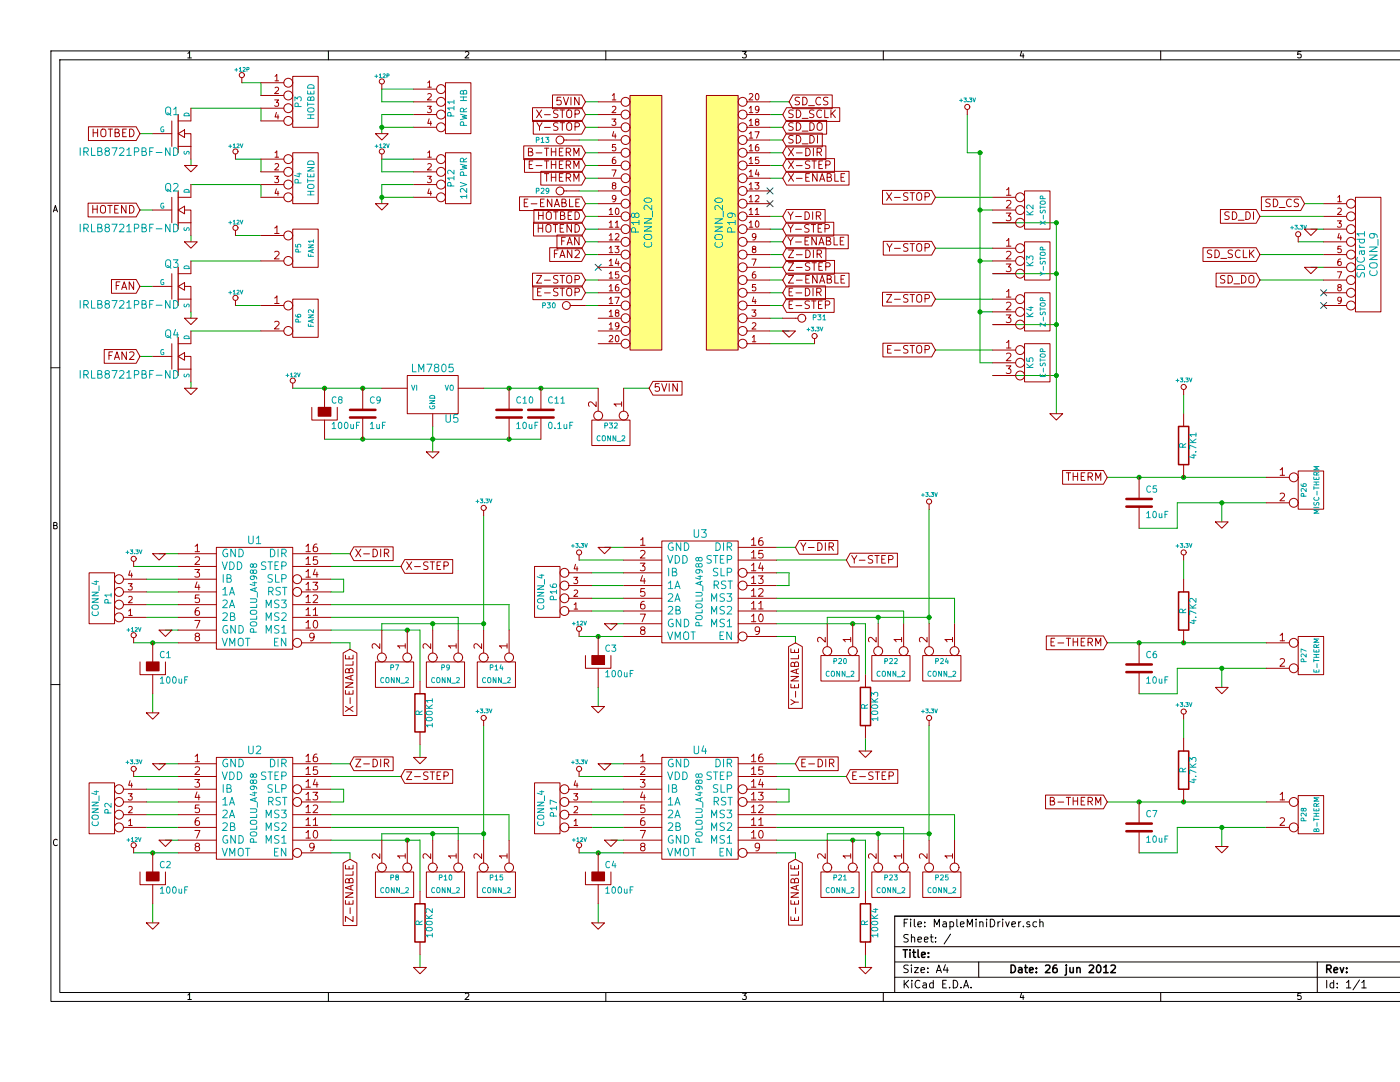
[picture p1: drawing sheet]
EESchema Schematic File Version 2  date 26/06/2012 5:40:20 PM
LIBS:power
LIBS:device
LIBS:transistors
LIBS:conn
LIBS:linear
LIBS:regul
LIBS:74xx
LIBS:cmos4000
LIBS:adc-dac
LIBS:memory
LIBS:xilinx
LIBS:special
LIBS:microcontrollers
LIBS:dsp
LIBS:microchip
LIBS:analog_switches
LIBS:motorola
LIBS:texas
LIBS:intel
LIBS:audio
LIBS:interface
LIBS:digital-audio
LIBS:philips
LIBS:display
LIBS:cypress
LIBS:siliconi
LIBS:opto
LIBS:atmel
LIBS:contrib
LIBS:valves
LIBS:pololu_a4988
LIBS:MapleMiniDriver-cache
EELAYER 25  0
EELAYER END
$Descr A4 11700 8267
encoding utf-8
Sheet 1 1
Title ""
Date "26 jun 2012"
Rev ""
Comp ""
Comment1 ""
Comment2 ""
Comment3 ""
Comment4 ""
$EndDescr
Wire Wire Line
	6200 800  6050 800 
Wire Wire Line
	10250 1600 10400 1600
Wire Wire Line
	4700 3050 3800 3050
Wire Wire Line
	4700 2400 4600 2400
Connection ~ 4000 3050
Connection ~ 2850 3450
Connection ~ 2550 3050
Wire Wire Line
	2300 3050 3000 3050
Wire Wire Line
	6150 1100 6050 1100
Wire Wire Line
	6150 900  6050 900 
Wire Wire Line
	9900 2200 10400 2200
Wire Wire Line
	9900 2000 10400 2000
Wire Wire Line
	10300 1800 10400 1800
Wire Wire Line
	4700 2200 4600 2200
Wire Wire Line
	4700 900  4600 900 
Wire Wire Line
	7600 900  7600 1200
Wire Wire Line
	1850 2400 2050 2400
Wire Wire Line
	2050 1850 1850 1850
Connection ~ 8950 3750
Wire Wire Line
	9950 3750 8700 3750
Wire Wire Line
	4600 1900 4700 1900
Wire Wire Line
	4600 1700 4700 1700
Wire Wire Line
	4600 1300 4700 1300
Wire Wire Line
	6150 1200 6050 1200
Wire Wire Line
	6150 1400 6050 1400
Wire Wire Line
	6150 1800 6050 1800
Wire Wire Line
	6150 2000 6050 2000
Wire Wire Line
	6150 2200 6050 2200
Wire Wire Line
	6150 2400 6050 2400
Wire Wire Line
	6400 2700 6050 2700
Wire Wire Line
	2600 6100 3150 6100
Wire Wire Line
	2600 4350 2750 4350
Wire Wire Line
	2750 6750 2750 6700
Wire Wire Line
	2750 6700 2600 6700
Wire Wire Line
	6100 6100 6650 6100
Wire Wire Line
	6100 5000 6250 5000
Wire Wire Line
	6250 5000 6250 5050
Wire Wire Line
	6250 4300 6100 4300
Wire Wire Line
	6800 7600 6800 7500
Wire Wire Line
	6100 6500 7100 6500
Wire Wire Line
	7100 6500 7100 6600
Wire Wire Line
	7300 6600 7300 5700
Wire Wire Line
	6100 6300 6200 6300
Wire Wire Line
	6200 6300 6200 6200
Wire Wire Line
	6200 6200 6100 6200
Wire Wire Line
	4900 6000 4750 6000
Wire Wire Line
	4700 7250 4700 7100
Wire Wire Line
	4650 6400 4900 6400
Wire Wire Line
	4900 6200 4650 6200
Connection ~ 8950 5050
Wire Wire Line
	8700 5050 9950 5050
Wire Wire Line
	9300 3250 9300 3100
Wire Wire Line
	9600 3950 9600 4100
Wire Wire Line
	8950 4150 9250 4150
Wire Wire Line
	9250 4150 9250 3950
Wire Wire Line
	9250 3950 9950 3950
Connection ~ 9600 3950
Connection ~ 9300 3750
Wire Wire Line
	9300 5800 9300 5650
Wire Wire Line
	9600 6500 9600 6650
Wire Wire Line
	8950 6700 9250 6700
Wire Wire Line
	9250 6700 9250 6500
Wire Wire Line
	9250 6500 9950 6500
Connection ~ 9600 6500
Connection ~ 9300 6300
Connection ~ 9300 5050
Connection ~ 9600 5250
Wire Wire Line
	9950 5250 9250 5250
Wire Wire Line
	9250 5250 9250 5450
Wire Wire Line
	9250 5450 8950 5450
Wire Wire Line
	1200 1050 1100 1050
Wire Wire Line
	1200 2250 1100 2250
Wire Wire Line
	1500 3050 1500 3000
Wire Wire Line
	1500 1900 1500 1850
Wire Wire Line
	1500 1450 2050 1450
Wire Wire Line
	1500 850  2050 850 
Wire Wire Line
	2050 1350 2050 1250
Wire Wire Line
	2050 750  2050 650 
Connection ~ 8300 2550
Wire Wire Line
	8300 2550 7800 2550
Connection ~ 8300 2150
Wire Wire Line
	8300 2150 7800 2150
Connection ~ 8300 1750
Wire Wire Line
	7800 1750 8300 1750
Connection ~ 7700 1200
Connection ~ 7700 2450
Wire Wire Line
	7700 2450 7800 2450
Wire Wire Line
	7700 1650 7800 1650
Wire Wire Line
	7350 1950 7800 1950
Wire Wire Line
	7800 2750 7350 2750
Connection ~ 3000 1000
Wire Wire Line
	3000 1050 3000 900 
Connection ~ 3000 1550
Wire Wire Line
	3250 1550 3000 1550
Wire Wire Line
	3000 1350 3000 1250
Wire Wire Line
	3000 1350 3250 1350
Wire Wire Line
	3250 700  3000 700 
Wire Wire Line
	3250 800  3000 800 
Wire Wire Line
	3000 800  3000 700 
Wire Wire Line
	3000 1250 3250 1250
Wire Wire Line
	3250 1450 3000 1450
Wire Wire Line
	3000 1450 3000 1600
Wire Wire Line
	3000 1000 3250 1000
Wire Wire Line
	3000 900  3250 900 
Wire Wire Line
	7800 2350 7350 2350
Wire Wire Line
	7800 1550 7350 1550
Wire Wire Line
	7800 2850 7700 2850
Connection ~ 7700 1650
Wire Wire Line
	7700 2050 7800 2050
Connection ~ 7700 2050
Wire Wire Line
	2050 650  1900 650 
Wire Wire Line
	2050 1250 1850 1250
Wire Wire Line
	2050 850  2050 950 
Wire Wire Line
	2050 1450 2050 1550
Wire Wire Line
	1500 1300 1500 1250
Wire Wire Line
	1500 2500 1500 2450
Wire Wire Line
	1200 2800 1100 2800
Wire Wire Line
	1200 1650 1100 1650
Wire Wire Line
	9600 5250 9600 5400
Wire Wire Line
	9300 4550 9300 4400
Wire Wire Line
	8700 6300 9950 6300
Connection ~ 8950 6300
Wire Wire Line
	8300 2950 7800 2950
Connection ~ 8300 2950
Wire Wire Line
	4900 6300 4650 6300
Wire Wire Line
	4900 6500 4650 6500
Wire Wire Line
	4550 6700 4900 6700
Connection ~ 4700 6700
Wire Wire Line
	4900 6600 4800 6600
Wire Wire Line
	4550 6100 4900 6100
Wire Wire Line
	6500 6600 6500 6550
Wire Wire Line
	6900 6550 6900 6600
Wire Wire Line
	6500 6550 7300 6550
Connection ~ 7300 6550
Connection ~ 6900 6550
Wire Wire Line
	6100 6400 7500 6400
Wire Wire Line
	7500 6400 7500 6600
Wire Wire Line
	6800 7000 6800 6600
Wire Wire Line
	6800 6600 6100 6600
Connection ~ 6700 6600
Connection ~ 6700 4900
Wire Wire Line
	6100 4900 6800 4900
Wire Wire Line
	6800 4900 6800 5300
Wire Wire Line
	7500 4900 7500 4700
Wire Wire Line
	7500 4700 6100 4700
Connection ~ 6900 4850
Connection ~ 7300 4850
Wire Wire Line
	7300 4850 6500 4850
Wire Wire Line
	6900 4850 6900 4900
Wire Wire Line
	6500 4850 6500 4900
Wire Wire Line
	4550 4400 4900 4400
Wire Wire Line
	4900 4900 4800 4900
Connection ~ 4700 5000
Wire Wire Line
	4550 5000 4900 5000
Wire Wire Line
	4900 4800 4650 4800
Wire Wire Line
	4900 4600 4650 4600
Wire Wire Line
	4900 4500 4650 4500
Wire Wire Line
	4650 4700 4900 4700
Wire Wire Line
	4700 5550 4700 5400
Wire Wire Line
	4900 4300 4750 4300
Wire Wire Line
	6100 4500 6200 4500
Wire Wire Line
	6200 4500 6200 4600
Wire Wire Line
	6200 4600 6100 4600
Wire Wire Line
	7300 4900 7300 4000
Wire Wire Line
	7100 4900 7100 4800
Wire Wire Line
	7100 4800 6100 4800
Wire Wire Line
	6800 5900 6800 5800
Wire Wire Line
	3300 7600 3300 7500
Wire Wire Line
	2600 6500 3600 6500
Wire Wire Line
	3600 6500 3600 6600
Wire Wire Line
	3800 6600 3800 5700
Wire Wire Line
	2600 6300 2700 6300
Wire Wire Line
	2700 6300 2700 6200
Wire Wire Line
	2700 6200 2600 6200
Wire Wire Line
	1400 6000 1250 6000
Wire Wire Line
	1200 7250 1200 7100
Wire Wire Line
	1150 6400 1400 6400
Wire Wire Line
	1400 6200 1150 6200
Wire Wire Line
	1400 6300 1150 6300
Wire Wire Line
	1400 6500 1150 6500
Wire Wire Line
	1050 6700 1400 6700
Connection ~ 1200 6700
Wire Wire Line
	1400 6600 1300 6600
Wire Wire Line
	1050 6100 1400 6100
Wire Wire Line
	3000 6600 3000 6550
Wire Wire Line
	3400 6550 3400 6600
Wire Wire Line
	3000 6550 3800 6550
Connection ~ 3800 6550
Connection ~ 3400 6550
Wire Wire Line
	2600 6400 4000 6400
Wire Wire Line
	4000 6400 4000 6600
Wire Wire Line
	3300 7000 3300 6600
Wire Wire Line
	3300 6600 2600 6600
Connection ~ 3200 6600
Connection ~ 3200 4950
Wire Wire Line
	2600 4950 3300 4950
Wire Wire Line
	3300 4950 3300 5350
Wire Wire Line
	4000 4950 4000 4750
Wire Wire Line
	4000 4750 2600 4750
Connection ~ 3400 4900
Connection ~ 3800 4900
Wire Wire Line
	3800 4900 3000 4900
Wire Wire Line
	3400 4900 3400 4950
Wire Wire Line
	3000 4900 3000 4950
Wire Wire Line
	1050 4450 1400 4450
Wire Wire Line
	1400 4950 1300 4950
Connection ~ 1200 5050
Wire Wire Line
	1050 5050 1400 5050
Wire Wire Line
	1400 4850 1150 4850
Wire Wire Line
	1400 4650 1150 4650
Wire Wire Line
	1400 4550 1150 4550
Wire Wire Line
	1150 4750 1400 4750
Wire Wire Line
	1200 5600 1200 5450
Wire Wire Line
	1400 4350 1250 4350
Wire Wire Line
	2600 4550 2700 4550
Wire Wire Line
	2700 4550 2700 4650
Wire Wire Line
	2700 4650 2600 4650
Wire Wire Line
	3800 4950 3800 4050
Wire Wire Line
	3600 4950 3600 4850
Wire Wire Line
	3600 4850 2600 4850
Wire Wire Line
	3300 5950 3300 5850
Wire Wire Line
	6100 4400 6650 4400
Wire Wire Line
	6250 6000 6100 6000
Wire Wire Line
	6250 6750 6250 6700
Wire Wire Line
	6250 6700 6100 6700
Wire Wire Line
	2600 5050 2750 5050
Wire Wire Line
	2750 5050 2750 5100
Wire Wire Line
	2750 6000 2600 6000
Wire Wire Line
	3150 4450 2600 4450
Wire Wire Line
	6200 2600 6050 2600
Wire Wire Line
	6050 2300 6150 2300
Wire Wire Line
	6050 2100 6150 2100
Wire Wire Line
	6050 1900 6150 1900
Wire Wire Line
	6050 1700 6150 1700
Wire Wire Line
	6050 1300 6150 1300
Wire Wire Line
	4700 800  4600 800 
Wire Wire Line
	4700 1200 4600 1200
Wire Wire Line
	4700 1400 4600 1400
Wire Wire Line
	4700 1800 4600 1800
Wire Wire Line
	4700 2000 4600 2000
Wire Wire Line
	4600 1600 4700 1600
Wire Wire Line
	2050 2050 1500 2050
Wire Wire Line
	2050 2600 1500 2600
Wire Wire Line
	7700 2850 7700 1200
Wire Wire Line
	7700 1200 7600 1200
Wire Wire Line
	4600 1000 4700 1000
Wire Wire Line
	4700 2300 4600 2300
Wire Wire Line
	10400 1700 9900 1700
Wire Wire Line
	10400 1900 10200 1900
Wire Wire Line
	10400 2100 10300 2100
Wire Wire Line
	6150 1000 6050 1000
Wire Wire Line
	4700 1100 4550 1100
Connection ~ 2850 3050
Wire Wire Line
	3400 3350 3400 3550
Connection ~ 3400 3450
Wire Wire Line
	4250 3450 2550 3450
Connection ~ 4000 3450
Connection ~ 4250 3050
Wire Wire Line
	4700 1500 4550 1500
Wire Wire Line
	6150 2500 6050 2500
Wire Wire Line
	4900 3050 5100 3050
Wire Wire Line
	8300 1750 8300 3250
Text GLabel 6200 800  2    60   Input ~ 0
SD_CS
$Comp
L GND #PWR01
U 1 1
P 8300 3250
F 0 "#PWR01" H 8300 3250 30  0001 C CNN
F 1 "GND" H 8300 3180 30  0001 C CNN
	1    8300 3250
	1    0    0    -1  
$EndComp
$Comp
L CONN_2 P32
U 1 1
P 4800 3400
F 0 "P32" V 4750 3400 40  0000 C CNN
F 1 "CONN_2" V 4850 3400 40  0000 C CNN
	1    4800 3400
	0    1    1    0   
$EndComp
Text GLabel 5100 3050 2    60   Input ~ 0
5VIN
$Comp
L CONN_1 P31
U 1 1
P 6300 2500
F 0 "P31" H 6380 2500 40  0000 L CNN
F 1 "BUT" H 6300 2555 30  0001 C CNN
	1    6300 2500
	1    0    0    -1  
$EndComp
$Comp
L C C11
U 1 1
P 4250 3250
F 0 "C11" H 4300 3350 50  0000 L CNN
F 1 "0.1uF" H 4300 3150 50  0000 L CNN
	1    4250 3250
	1    0    0    -1  
$EndComp
$Comp
L +12V #PWR02
U 1 1
P 2300 3050
F 0 "#PWR02" H 2300 3000 20  0001 C CNN
F 1 "+12V" H 2300 3150 30  0000 C CNN
	1    2300 3050
	1    0    0    -1  
$EndComp
$Comp
L GND #PWR03
U 1 1
P 3400 3550
F 0 "#PWR03" H 3400 3550 30  0001 C CNN
F 1 "GND" H 3400 3480 30  0001 C CNN
	1    3400 3550
	1    0    0    -1  
$EndComp
$Comp
L C C10
U 1 1
P 4000 3250
F 0 "C10" H 4050 3350 50  0000 L CNN
F 1 "10uF" H 4050 3150 50  0000 L CNN
	1    4000 3250
	1    0    0    -1  
$EndComp
$Comp
L C C9
U 1 1
P 2850 3250
F 0 "C9" H 2900 3350 50  0000 L CNN
F 1 "1uF" H 2900 3150 50  0000 L CNN
	1    2850 3250
	1    0    0    -1  
$EndComp
$Comp
L CP C8
U 1 1
P 2550 3250
F 0 "C8" H 2600 3350 50  0000 L CNN
F 1 "100uF" H 2600 3150 50  0000 L CNN
	1    2550 3250
	1    0    0    -1  
$EndComp
$Comp
L LM7805 U5
U 1 1
P 3400 3100
F 0 "U5" H 3550 2904 60  0000 C CNN
F 1 "LM7805" H 3400 3300 60  0000 C CNN
	1    3400 3100
	1    0    0    -1  
$EndComp
$Comp
L CONN_1 P29
U 1 1
P 4400 1500
F 0 "P29" H 4480 1500 40  0000 L CNN
F 1 "6" H 4400 1555 30  0001 C CNN
	1    4400 1500
	-1   0    0    1   
$EndComp
$Comp
L CONN_1 P30
U 1 1
P 4450 2400
F 0 "P30" H 4530 2400 40  0000 L CNN
F 1 "14" H 4450 2455 30  0001 C CNN
	1    4450 2400
	-1   0    0    1   
$EndComp
$Comp
L CONN_1 P13
U 1 1
P 4400 1100
F 0 "P13" H 4480 1100 40  0000 L CNN
F 1 "2 boot1" H 4400 1155 30  0001 C CNN
	1    4400 1100
	-1   0    0    1   
$EndComp
NoConn ~ 4700 2100
NoConn ~ 10400 2400
NoConn ~ 10400 2300
Text GLabel 6150 1100 2    60   Input ~ 0
SD_DI
Text GLabel 6150 1000 2    60   Input ~ 0
SD_DO
Text GLabel 6150 900  2    60   Input ~ 0
SD_SCLK
Text GLabel 9900 2200 0    60   Input ~ 0
SD_DO
$Comp
L GND #PWR04
U 1 1
P 10300 2100
F 0 "#PWR04" H 10300 2100 30  0001 C CNN
F 1 "GND" H 10300 2030 30  0001 C CNN
	1    10300 2100
	1    0    0    -1  
$EndComp
Text GLabel 9900 2000 0    60   Input ~ 0
SD_SCLK
$Comp
L +3.3V #PWR05
U 1 1
P 10200 1900
F 0 "#PWR05" H 10200 1860 30  0001 C CNN
F 1 "+3.3V" H 10200 2010 30  0000 C CNN
	1    10200 1900
	1    0    0    -1  
$EndComp
$Comp
L GND #PWR06
U 1 1
P 10300 1800
F 0 "#PWR06" H 10300 1800 30  0001 C CNN
F 1 "GND" H 10300 1730 30  0001 C CNN
	1    10300 1800
	1    0    0    -1  
$EndComp
Text GLabel 9900 1700 0    60   Input ~ 0
SD_DI
Text GLabel 10250 1600 0    60   Input ~ 0
SD_CS
$Comp
L CONN_9 SDCard1
U 1 1
P 10750 2000
F 0 "SDCard1" V 10700 2000 60  0000 C CNN
F 1 "CONN_9" V 10800 2000 60  0000 C CNN
	1    10750 2000
	1    0    0    -1  
$EndComp
NoConn ~ 6050 1600
NoConn ~ 6050 1500
$Comp
L GND #PWR07
U 1 1
P 6200 2600
F 0 "#PWR07" H 6200 2600 30  0001 C CNN
F 1 "GND" H 6200 2530 30  0001 C CNN
	1    6200 2600
	1    0    0    -1  
$EndComp
$Comp
L +3.3V #PWR08
U 1 1
P 6400 2700
F 0 "#PWR08" H 6400 2660 30  0001 C CNN
F 1 "+3.3V" H 6400 2810 30  0000 C CNN
	1    6400 2700
	1    0    0    -1  
$EndComp
$Comp
L +3.3V #PWR09
U 1 1
P 1050 4450
F 0 "#PWR09" H 1050 4410 30  0001 C CNN
F 1 "+3.3V" H 1050 4560 30  0000 C CNN
	1    1050 4450
	1    0    0    -1  
$EndComp
$Comp
L +3.3V #PWR010
U 1 1
P 1050 6100
F 0 "#PWR010" H 1050 6060 30  0001 C CNN
F 1 "+3.3V" H 1050 6210 30  0000 C CNN
	1    1050 6100
	1    0    0    -1  
$EndComp
$Comp
L +3.3V #PWR011
U 1 1
P 3800 5700
F 0 "#PWR011" H 3800 5660 30  0001 C CNN
F 1 "+3.3V" H 3800 5810 30  0000 C CNN
	1    3800 5700
	1    0    0    -1  
$EndComp
$Comp
L +3.3V #PWR012
U 1 1
P 3800 4050
F 0 "#PWR012" H 3800 4010 30  0001 C CNN
F 1 "+3.3V" H 3800 4160 30  0000 C CNN
	1    3800 4050
	1    0    0    -1  
$EndComp
$Comp
L +3.3V #PWR013
U 1 1
P 4550 4400
F 0 "#PWR013" H 4550 4360 30  0001 C CNN
F 1 "+3.3V" H 4550 4510 30  0000 C CNN
	1    4550 4400
	1    0    0    -1  
$EndComp
$Comp
L +3.3V #PWR014
U 1 1
P 4550 6100
F 0 "#PWR014" H 4550 6060 30  0001 C CNN
F 1 "+3.3V" H 4550 6210 30  0000 C CNN
	1    4550 6100
	1    0    0    -1  
$EndComp
$Comp
L +3.3V #PWR015
U 1 1
P 7300 5700
F 0 "#PWR015" H 7300 5660 30  0001 C CNN
F 1 "+3.3V" H 7300 5810 30  0000 C CNN
	1    7300 5700
	1    0    0    -1  
$EndComp
$Comp
L +3.3V #PWR016
U 1 1
P 7300 4000
F 0 "#PWR016" H 7300 3960 30  0001 C CNN
F 1 "+3.3V" H 7300 4110 30  0000 C CNN
	1    7300 4000
	1    0    0    -1  
$EndComp
$Comp
L +3.3V #PWR017
U 1 1
P 7600 900
F 0 "#PWR017" H 7600 860 30  0001 C CNN
F 1 "+3.3V" H 7600 1010 30  0000 C CNN
	1    7600 900 
	1    0    0    -1  
$EndComp
Text GLabel 4600 1600 0    60   Input ~ 0
E-ENABLE
Text GLabel 4600 800  0    60   Input ~ 0
5VIN
Text GLabel 6150 2400 2    60   Input ~ 0
E-STEP
Text GLabel 6150 2300 2    60   Input ~ 0
E-DIR
Text GLabel 6150 2200 2    60   Input ~ 0
Z-ENABLE
Text GLabel 6150 2100 2    60   Input ~ 0
Z-STEP
Text GLabel 6150 2000 2    60   Input ~ 0
Z-DIR
Text GLabel 6150 1900 2    60   Input ~ 0
Y-ENABLE
Text GLabel 6150 1800 2    60   Input ~ 0
Y-STEP
Text GLabel 6150 1700 2    60   Input ~ 0
Y-DIR
Text GLabel 6150 1400 2    60   Input ~ 0
X-ENABLE
Text GLabel 6150 1300 2    60   Input ~ 0
X-STEP
Text GLabel 6150 1200 2    60   Input ~ 0
X-DIR
Text GLabel 4600 2300 0    60   Input ~ 0
E-STOP
Text GLabel 4600 2200 0    60   Input ~ 0
Z-STOP
Text GLabel 4600 1000 0    60   Input ~ 0
Y-STOP
Text GLabel 4600 900  0    60   Input ~ 0
X-STOP
Text GLabel 4600 2000 0    60   Input ~ 0
FAN2
Text GLabel 4600 1900 0    60   Input ~ 0
FAN
Text GLabel 4600 1800 0    60   Input ~ 0
HOTEND
Text GLabel 4600 1700 0    60   Input ~ 0
HOTBED
Text GLabel 4600 1400 0    60   Input ~ 0
THERM
Text GLabel 4600 1300 0    60   Input ~ 0
E-THERM
Text GLabel 4600 1200 0    60   Input ~ 0
B-THERM
Text GLabel 2750 5100 3    60   Input ~ 0
X-ENABLE
Text GLabel 6250 5050 3    60   Input ~ 0
Y-ENABLE
Text GLabel 6250 6750 3    60   Input ~ 0
E-ENABLE
Text GLabel 2750 6750 3    60   Input ~ 0
Z-ENABLE
Text GLabel 6650 6100 2    60   Input ~ 0
E-STEP
Text GLabel 6250 6000 2    60   Input ~ 0
E-DIR
Text GLabel 6650 4400 2    60   Input ~ 0
Y-STEP
Text GLabel 6250 4300 2    60   Input ~ 0
Y-DIR
Text GLabel 3150 6100 2    60   Input ~ 0
Z-STEP
Text GLabel 2750 6000 2    60   Input ~ 0
Z-DIR
Text GLabel 3150 4450 2    60   Input ~ 0
X-STEP
Text GLabel 2750 4350 2    60   Input ~ 0
X-DIR
$Comp
L POLOLU_A4988 U1
U 1 1
P 2000 4700
F 0 "U1" H 2000 5150 60  0000 C CNN
F 1 "POLOLU_A4988" V 2000 4700 50  0000 C CNN
	1    2000 4700
	1    0    0    -1  
$EndComp
$Comp
L CONN_4 P1
U 1 1
P 800 4700
F 0 "P1" V 750 4700 50  0000 C CNN
F 1 "CONN_4" V 850 4700 50  0000 C CNN
	1    800  4700
	-1   0    0    1   
$EndComp
$Comp
L CP C1
U 1 1
P 1200 5250
F 0 "C1" H 1250 5350 50  0000 L CNN
F 1 "100uF" H 1250 5150 50  0000 L CNN
	1    1200 5250
	1    0    0    -1  
$EndComp
$Comp
L GND #PWR018
U 1 1
P 1300 4950
F 0 "#PWR018" H 1300 4950 30  0001 C CNN
F 1 "GND" H 1300 4880 30  0001 C CNN
	1    1300 4950
	1    0    0    -1  
$EndComp
$Comp
L GND #PWR019
U 1 1
P 1250 4350
F 0 "#PWR019" H 1250 4350 30  0001 C CNN
F 1 "GND" H 1250 4280 30  0001 C CNN
	1    1250 4350
	1    0    0    -1  
$EndComp
$Comp
L +12V #PWR020
U 1 1
P 1050 5050
F 0 "#PWR020" H 1050 5000 20  0001 C CNN
F 1 "+12V" H 1050 5150 30  0000 C CNN
	1    1050 5050
	1    0    0    -1  
$EndComp
$Comp
L GND #PWR021
U 1 1
P 1200 5600
F 0 "#PWR021" H 1200 5600 30  0001 C CNN
F 1 "GND" H 1200 5530 30  0001 C CNN
	1    1200 5600
	1    0    0    -1  
$EndComp
$Comp
L CONN_2 P7
U 1 1
P 3100 5300
F 0 "P7" V 3050 5300 40  0000 C CNN
F 1 "CONN_2" V 3150 5300 40  0000 C CNN
	1    3100 5300
	0    1    1    0   
$EndComp
$Comp
L CONN_2 P9
U 1 1
P 3500 5300
F 0 "P9" V 3450 5300 40  0000 C CNN
F 1 "CONN_2" V 3550 5300 40  0000 C CNN
	1    3500 5300
	0    1    1    0   
$EndComp
$Comp
L CONN_2 P14
U 1 1
P 3900 5300
F 0 "P14" V 3850 5300 40  0000 C CNN
F 1 "CONN_2" V 3950 5300 40  0000 C CNN
	1    3900 5300
	0    1    1    0   
$EndComp
$Comp
L R 100K1
U 1 1
P 3300 5600
F 0 "100K1" V 3380 5600 50  0000 C CNN
F 1 "R" V 3300 5600 50  0000 C CNN
	1    3300 5600
	1    0    0    -1  
$EndComp
$Comp
L GND #PWR022
U 1 1
P 3300 5950
F 0 "#PWR022" H 3300 5950 30  0001 C CNN
F 1 "GND" H 3300 5880 30  0001 C CNN
	1    3300 5950
	1    0    0    -1  
$EndComp
$Comp
L GND #PWR023
U 1 1
P 3300 7600
F 0 "#PWR023" H 3300 7600 30  0001 C CNN
F 1 "GND" H 3300 7530 30  0001 C CNN
	1    3300 7600
	1    0    0    -1  
$EndComp
$Comp
L R 100K2
U 1 1
P 3300 7250
F 0 "100K2" V 3380 7250 50  0000 C CNN
F 1 "R" V 3300 7250 50  0000 C CNN
	1    3300 7250
	1    0    0    -1  
$EndComp
$Comp
L CONN_2 P15
U 1 1
P 3900 6950
F 0 "P15" V 3850 6950 40  0000 C CNN
F 1 "CONN_2" V 3950 6950 40  0000 C CNN
	1    3900 6950
	0    1    1    0   
$EndComp
$Comp
L CONN_2 P10
U 1 1
P 3500 6950
F 0 "P10" V 3450 6950 40  0000 C CNN
F 1 "CONN_2" V 3550 6950 40  0000 C CNN
	1    3500 6950
	0    1    1    0   
$EndComp
$Comp
L CONN_2 P8
U 1 1
P 3100 6950
F 0 "P8" V 3050 6950 40  0000 C CNN
F 1 "CONN_2" V 3150 6950 40  0000 C CNN
	1    3100 6950
	0    1    1    0   
$EndComp
$Comp
L GND #PWR024
U 1 1
P 1200 7250
F 0 "#PWR024" H 1200 7250 30  0001 C CNN
F 1 "GND" H 1200 7180 30  0001 C CNN
	1    1200 7250
	1    0    0    -1  
$EndComp
$Comp
L +12V #PWR025
U 1 1
P 1050 6700
F 0 "#PWR025" H 1050 6650 20  0001 C CNN
F 1 "+12V" H 1050 6800 30  0000 C CNN
	1    1050 6700
	1    0    0    -1  
$EndComp
$Comp
L GND #PWR026
U 1 1
P 1250 6000
F 0 "#PWR026" H 1250 6000 30  0001 C CNN
F 1 "GND" H 1250 5930 30  0001 C CNN
	1    1250 6000
	1    0    0    -1  
$EndComp
$Comp
L GND #PWR027
U 1 1
P 1300 6600
F 0 "#PWR027" H 1300 6600 30  0001 C CNN
F 1 "GND" H 1300 6530 30  0001 C CNN
	1    1300 6600
	1    0    0    -1  
$EndComp
$Comp
L CP C2
U 1 1
P 1200 6900
F 0 "C2" H 1250 7000 50  0000 L CNN
F 1 "100uF" H 1250 6800 50  0000 L CNN
	1    1200 6900
	1    0    0    -1  
$EndComp
$Comp
L CONN_4 P2
U 1 1
P 800 6350
F 0 "P2" V 750 6350 50  0000 C CNN
F 1 "CONN_4" V 850 6350 50  0000 C CNN
	1    800  6350
	-1   0    0    1   
$EndComp
$Comp
L POLOLU_A4988 U2
U 1 1
P 2000 6350
F 0 "U2" H 2000 6800 60  0000 C CNN
F 1 "POLOLU_A4988" V 2000 6350 50  0000 C CNN
	1    2000 6350
	1    0    0    -1  
$EndComp
$Comp
L POLOLU_A4988 U3
U 1 1
P 5500 4650
F 0 "U3" H 5500 5100 60  0000 C CNN
F 1 "POLOLU_A4988" V 5500 4650 50  0000 C CNN
	1    5500 4650
	1    0    0    -1  
$EndComp
$Comp
L CONN_4 P16
U 1 1
P 4300 4650
F 0 "P16" V 4250 4650 50  0000 C CNN
F 1 "CONN_4" V 4350 4650 50  0000 C CNN
	1    4300 4650
	-1   0    0    1   
$EndComp
$Comp
L CP C3
U 1 1
P 4700 5200
F 0 "C3" H 4750 5300 50  0000 L CNN
F 1 "100uF" H 4750 5100 50  0000 L CNN
	1    4700 5200
	1    0    0    -1  
$EndComp
$Comp
L GND #PWR028
U 1 1
P 4800 4900
F 0 "#PWR028" H 4800 4900 30  0001 C CNN
F 1 "GND" H 4800 4830 30  0001 C CNN
	1    4800 4900
	1    0    0    -1  
$EndComp
$Comp
L GND #PWR029
U 1 1
P 4750 4300
F 0 "#PWR029" H 4750 4300 30  0001 C CNN
F 1 "GND" H 4750 4230 30  0001 C CNN
	1    4750 4300
	1    0    0    -1  
$EndComp
$Comp
L +12V #PWR030
U 1 1
P 4550 5000
F 0 "#PWR030" H 4550 4950 20  0001 C CNN
F 1 "+12V" H 4550 5100 30  0000 C CNN
	1    4550 5000
	1    0    0    -1  
$EndComp
$Comp
L GND #PWR031
U 1 1
P 4700 5550
F 0 "#PWR031" H 4700 5550 30  0001 C CNN
F 1 "GND" H 4700 5480 30  0001 C CNN
	1    4700 5550
	1    0    0    -1  
$EndComp
$Comp
L CONN_2 P20
U 1 1
P 6600 5250
F 0 "P20" V 6550 5250 40  0000 C CNN
F 1 "CONN_2" V 6650 5250 40  0000 C CNN
	1    6600 5250
	0    1    1    0   
$EndComp
$Comp
L CONN_2 P22
U 1 1
P 7000 5250
F 0 "P22" V 6950 5250 40  0000 C CNN
F 1 "CONN_2" V 7050 5250 40  0000 C CNN
	1    7000 5250
	0    1    1    0   
$EndComp
$Comp
L CONN_2 P24
U 1 1
P 7400 5250
F 0 "P24" V 7350 5250 40  0000 C CNN
F 1 "CONN_2" V 7450 5250 40  0000 C CNN
	1    7400 5250
	0    1    1    0   
$EndComp
$Comp
L R 100K3
U 1 1
P 6800 5550
F 0 "100K3" V 6880 5550 50  0000 C CNN
F 1 "R" V 6800 5550 50  0000 C CNN
	1    6800 5550
	1    0    0    -1  
$EndComp
$Comp
L GND #PWR032
U 1 1
P 6800 5900
F 0 "#PWR032" H 6800 5900 30  0001 C CNN
F 1 "GND" H 6800 5830 30  0001 C CNN
	1    6800 5900
	1    0    0    -1  
$EndComp
$Comp
L GND #PWR033
U 1 1
P 6800 7600
F 0 "#PWR033" H 6800 7600 30  0001 C CNN
F 1 "GND" H 6800 7530 30  0001 C CNN
	1    6800 7600
	1    0    0    -1  
$EndComp
$Comp
L R 100K4
U 1 1
P 6800 7250
F 0 "100K4" V 6880 7250 50  0000 C CNN
F 1 "R" V 6800 7250 50  0000 C CNN
	1    6800 7250
	1    0    0    -1  
$EndComp
$Comp
L CONN_2 P25
U 1 1
P 7400 6950
F 0 "P25" V 7350 6950 40  0000 C CNN
F 1 "CONN_2" V 7450 6950 40  0000 C CNN
	1    7400 6950
	0    1    1    0   
$EndComp
$Comp
L CONN_2 P23
U 1 1
P 7000 6950
F 0 "P23" V 6950 6950 40  0000 C CNN
F 1 "CONN_2" V 7050 6950 40  0000 C CNN
	1    7000 6950
	0    1    1    0   
$EndComp
$Comp
L CONN_2 P21
U 1 1
P 6600 6950
F 0 "P21" V 6550 6950 40  0000 C CNN
F 1 "CONN_2" V 6650 6950 40  0000 C CNN
	1    6600 6950
	0    1    1    0   
$EndComp
$Comp
L GND #PWR034
U 1 1
P 4700 7250
F 0 "#PWR034" H 4700 7250 30  0001 C CNN
F 1 "GND" H 4700 7180 30  0001 C CNN
	1    4700 7250
	1    0    0    -1  
$EndComp
$Comp
L +12V #PWR035
U 1 1
P 4550 6700
F 0 "#PWR035" H 4550 6650 20  0001 C CNN
F 1 "+12V" H 4550 6800 30  0000 C CNN
	1    4550 6700
	1    0    0    -1  
$EndComp
$Comp
L GND #PWR036
U 1 1
P 4750 6000
F 0 "#PWR036" H 4750 6000 30  0001 C CNN
F 1 "GND" H 4750 5930 30  0001 C CNN
	1    4750 6000
	1    0    0    -1  
$EndComp
$Comp
L GND #PWR037
U 1 1
P 4800 6600
F 0 "#PWR037" H 4800 6600 30  0001 C CNN
F 1 "GND" H 4800 6530 30  0001 C CNN
	1    4800 6600
	1    0    0    -1  
$EndComp
$Comp
L CP C4
U 1 1
P 4700 6900
F 0 "C4" H 4750 7000 50  0000 L CNN
F 1 "100uF" H 4750 6800 50  0000 L CNN
	1    4700 6900
	1    0    0    -1  
$EndComp
$Comp
L CONN_4 P17
U 1 1
P 4300 6350
F 0 "P17" V 4250 6350 50  0000 C CNN
F 1 "CONN_4" V 4350 6350 50  0000 C CNN
	1    4300 6350
	-1   0    0    1   
$EndComp
Text GLabel 8700 3750 0    60   Input ~ 0
THERM
Text GLabel 8700 6300 0    60   Input ~ 0
B-THERM
$Comp
L C C5
U 1 1
P 8950 3950
F 0 "C5" H 9000 4050 50  0000 L CNN
F 1 "10uF" H 9000 3850 50  0000 L CNN
	1    8950 3950
	1    0    0    -1  
$EndComp
$Comp
L R 4.7K1
U 1 1
P 9300 3500
F 0 "4.7K1" V 9380 3500 50  0000 C CNN
F 1 "R" V 9300 3500 50  0000 C CNN
	1    9300 3500
	1    0    0    -1  
$EndComp
$Comp
L CONN_2 P26
U 1 1
P 10300 3850
F 0 "P26" V 10250 3850 40  0000 C CNN
F 1 "MISC-THERM" V 10350 3850 40  0000 C CNN
	1    10300 3850
	1    0    0    -1  
$EndComp
$Comp
L +3.3V #PWR038
U 1 1
P 9300 3100
F 0 "#PWR038" H 9300 3060 30  0001 C CNN
F 1 "+3.3V" H 9300 3210 30  0000 C CNN
	1    9300 3100
	1    0    0    -1  
$EndComp
$Comp
L GND #PWR039
U 1 1
P 9600 4100
F 0 "#PWR039" H 9600 4100 30  0001 C CNN
F 1 "GND" H 9600 4030 30  0001 C CNN
	1    9600 4100
	1    0    0    -1  
$EndComp
$Comp
L C C7
U 1 1
P 8950 6500
F 0 "C7" H 9000 6600 50  0000 L CNN
F 1 "10uF" H 9000 6400 50  0000 L CNN
	1    8950 6500
	1    0    0    -1  
$EndComp
$Comp
L R 4.7K3
U 1 1
P 9300 6050
F 0 "4.7K3" V 9380 6050 50  0000 C CNN
F 1 "R" V 9300 6050 50  0000 C CNN
	1    9300 6050
	1    0    0    -1  
$EndComp
$Comp
L CONN_2 P28
U 1 1
P 10300 6400
F 0 "P28" V 10250 6400 40  0000 C CNN
F 1 "B-THERM" V 10350 6400 40  0000 C CNN
	1    10300 6400
	1    0    0    -1  
$EndComp
$Comp
L +3.3V #PWR040
U 1 1
P 9300 5650
F 0 "#PWR040" H 9300 5610 30  0001 C CNN
F 1 "+3.3V" H 9300 5760 30  0000 C CNN
	1    9300 5650
	1    0    0    -1  
$EndComp
$Comp
L GND #PWR041
U 1 1
P 9600 6650
F 0 "#PWR041" H 9600 6650 30  0001 C CNN
F 1 "GND" H 9600 6580 30  0001 C CNN
	1    9600 6650
	1    0    0    -1  
$EndComp
Text GLabel 8700 5050 0    60   Input ~ 0
E-THERM
$Comp
L GND #PWR042
U 1 1
P 9600 5400
F 0 "#PWR042" H 9600 5400 30  0001 C CNN
F 1 "GND" H 9600 5330 30  0001 C CNN
	1    9600 5400
	1    0    0    -1  
$EndComp
$Comp
L +3.3V #PWR043
U 1 1
P 9300 4400
F 0 "#PWR043" H 9300 4360 30  0001 C CNN
F 1 "+3.3V" H 9300 4510 30  0000 C CNN
	1    9300 4400
	1    0    0    -1  
$EndComp
$Comp
L CONN_2 P27
U 1 1
P 10300 5150
F 0 "P27" V 10250 5150 40  0000 C CNN
F 1 "E-THERM" V 10350 5150 40  0000 C CNN
	1    10300 5150
	1    0    0    -1  
$EndComp
$Comp
L R 4.7K2
U 1 1
P 9300 4800
F 0 "4.7K2" V 9380 4800 50  0000 C CNN
F 1 "R" V 9300 4800 50  0000 C CNN
	1    9300 4800
	1    0    0    -1  
$EndComp
$Comp
L C C6
U 1 1
P 8950 5250
F 0 "C6" H 9000 5350 50  0000 L CNN
F 1 "10uF" H 9000 5150 50  0000 L CNN
	1    8950 5250
	1    0    0    -1  
$EndComp
Text GLabel 1100 1050 0    60   Input ~ 0
HOTBED
Text GLabel 1100 1650 0    60   Input ~ 0
HOTEND
Text GLabel 1100 2250 0    60   Input ~ 0
FAN
Text GLabel 1100 2800 0    60   Input ~ 0
FAN2
$Comp
L CONN_4 P4
U 1 1
P 2400 1400
F 0 "P4" V 2350 1400 50  0000 C CNN
F 1 "HOTEND" V 2450 1400 50  0000 C CNN
	1    2400 1400
	1    0    0    -1  
$EndComp
Text GLabel 7350 2750 0    60   Input ~ 0
E-STOP
Text GLabel 7350 2350 0    60   Input ~ 0
Z-STOP
Text GLabel 7350 1950 0    60   Input ~ 0
Y-STOP
Text GLabel 7350 1550 0    60   Input ~ 0
X-STOP
$Comp
L CONN_3 K5
U 1 1
P 8150 2850
F 0 "K5" V 8100 2850 50  0000 C CNN
F 1 "E-STOP" V 8200 2850 40  0000 C CNN
	1    8150 2850
	1    0    0    -1  
$EndComp
$Comp
L CONN_3 K4
U 1 1
P 8150 2450
F 0 "K4" V 8100 2450 50  0000 C CNN
F 1 "Z-STOP" V 8200 2450 40  0000 C CNN
	1    8150 2450
	1    0    0    -1  
$EndComp
$Comp
L CONN_3 K3
U 1 1
P 8150 2050
F 0 "K3" V 8100 2050 50  0000 C CNN
F 1 "Y-STOP" V 8200 2050 40  0000 C CNN
	1    8150 2050
	1    0    0    -1  
$EndComp
$Comp
L CONN_3 K2
U 1 1
P 8150 1650
F 0 "K2" V 8100 1650 50  0000 C CNN
F 1 "X-STOP" V 8200 1650 40  0000 C CNN
	1    8150 1650
	1    0    0    -1  
$EndComp
$Comp
L MOSFET_N Q4
U 1 1
P 1400 2800
F 0 "Q4" H 1410 2970 60  0000 R CNN
F 1 "IRLB8721PBF-ND" H 1410 2650 60  0000 R CNN
	1    1400 2800
	1    0    0    -1  
$EndComp
$Comp
L CONN_2 P6
U 1 1
P 2400 2500
F 0 "P6" V 2350 2500 40  0000 C CNN
F 1 "FAN2" V 2450 2500 40  0000 C CNN
	1    2400 2500
	1    0    0    -1  
$EndComp
$Comp
L GND #PWR044
U 1 1
P 1500 3050
F 0 "#PWR044" H 1500 3050 30  0001 C CNN
F 1 "GND" H 1500 2980 30  0001 C CNN
	1    1500 3050
	1    0    0    -1  
$EndComp
$Comp
L +12V #PWR045
U 1 1
P 1850 2400
F 0 "#PWR045" H 1850 2350 20  0001 C CNN
F 1 "+12V" H 1850 2500 30  0000 C CNN
	1    1850 2400
	1    0    0    -1  
$EndComp
$Comp
L GND #PWR046
U 1 1
P 3000 1600
F 0 "#PWR046" H 3000 1600 30  0001 C CNN
F 1 "GND" H 3000 1530 30  0001 C CNN
	1    3000 1600
	1    0    0    -1  
$EndComp
$Comp
L GND #PWR047
U 1 1
P 3000 1050
F 0 "#PWR047" H 3000 1050 30  0001 C CNN
F 1 "GND" H 3000 980 30  0001 C CNN
	1    3000 1050
	1    0    0    -1  
$EndComp
$Comp
L +12P #PWR048
U 1 1
P 3000 700
F 0 "#PWR048" H 3000 670 30  0001 C CNN
F 1 "+12P" H 3000 800 30  0000 C CNN
	1    3000 700 
	1    0    0    -1  
$EndComp
$Comp
L +12V #PWR049
U 1 1
P 3000 1250
F 0 "#PWR049" H 3000 1200 20  0001 C CNN
F 1 "+12V" H 3000 1350 30  0000 C CNN
	1    3000 1250
	1    0    0    -1  
$EndComp
$Comp
L CONN_4 P11
U 1 1
P 3600 850
F 0 "P11" V 3550 850 50  0000 C CNN
F 1 "PWR HB" V 3650 850 50  0000 C CNN
	1    3600 850 
	1    0    0    -1  
$EndComp
$Comp
L CONN_4 P12
U 1 1
P 3600 1400
F 0 "P12" V 3550 1400 50  0000 C CNN
F 1 "12V PWR" V 3650 1400 50  0000 C CNN
	1    3600 1400
	1    0    0    -1  
$EndComp
$Comp
L +12V #PWR050
U 1 1
P 1850 1850
F 0 "#PWR050" H 1850 1800 20  0001 C CNN
F 1 "+12V" H 1850 1950 30  0000 C CNN
	1    1850 1850
	1    0    0    -1  
$EndComp
$Comp
L +12V #PWR051
U 1 1
P 1850 1250
F 0 "#PWR051" H 1850 1200 20  0001 C CNN
F 1 "+12V" H 1850 1350 30  0000 C CNN
	1    1850 1250
	1    0    0    -1  
$EndComp
$Comp
L +12P #PWR052
U 1 1
P 1900 650
F 0 "#PWR052" H 1900 620 30  0001 C CNN
F 1 "+12P" H 1900 750 30  0000 C CNN
	1    1900 650 
	1    0    0    -1  
$EndComp
$Comp
L GND #PWR053
U 1 1
P 1500 1300
F 0 "#PWR053" H 1500 1300 30  0001 C CNN
F 1 "GND" H 1500 1230 30  0001 C CNN
	1    1500 1300
	1    0    0    -1  
$EndComp
$Comp
L GND #PWR054
U 1 1
P 1500 1900
F 0 "#PWR054" H 1500 1900 30  0001 C CNN
F 1 "GND" H 1500 1830 30  0001 C CNN
	1    1500 1900
	1    0    0    -1  
$EndComp
$Comp
L GND #PWR055
U 1 1
P 1500 2500
F 0 "#PWR055" H 1500 2500 30  0001 C CNN
F 1 "GND" H 1500 2430 30  0001 C CNN
	1    1500 2500
	1    0    0    -1  
$EndComp
$Comp
L CONN_2 P5
U 1 1
P 2400 1950
F 0 "P5" V 2350 1950 40  0000 C CNN
F 1 "FAN1" V 2450 1950 40  0000 C CNN
	1    2400 1950
	1    0    0    -1  
$EndComp
$Comp
L CONN_4 P3
U 1 1
P 2400 800
F 0 "P3" V 2350 800 50  0000 C CNN
F 1 "HOTBED" V 2450 800 50  0000 C CNN
	1    2400 800 
	1    0    0    -1  
$EndComp
$Comp
L POLOLU_A4988 U4
U 1 1
P 5500 6350
F 0 "U4" H 5500 6800 60  0000 C CNN
F 1 "POLOLU_A4988" V 5500 6350 50  0000 C CNN
	1    5500 6350
	1    0    0    -1  
$EndComp
$Comp
L MOSFET_N Q3
U 1 1
P 1400 2250
F 0 "Q3" H 1410 2420 60  0000 R CNN
F 1 "IRLB8721PBF-ND" H 1410 2100 60  0000 R CNN
	1    1400 2250
	1    0    0    -1  
$EndComp
$Comp
L MOSFET_N Q2
U 1 1
P 1400 1650
F 0 "Q2" H 1410 1820 60  0000 R CNN
F 1 "IRLB8721PBF-ND" H 1410 1500 60  0000 R CNN
	1    1400 1650
	1    0    0    -1  
$EndComp
$Comp
L MOSFET_N Q1
U 1 1
P 1400 1050
F 0 "Q1" H 1410 1220 60  0000 R CNN
F 1 "IRLB8721PBF-ND" H 1410 900 60  0000 R CNN
	1    1400 1050
	1    0    0    -1  
$EndComp
$Comp
L CONN_20 P19
U 1 1
P 5700 1750
F 0 "P19" V 5650 1750 60  0000 C CNN
F 1 "CONN_20" V 5750 1750 60  0000 C CNN
	1    5700 1750
	-1   0    0    1   
$EndComp
$Comp
L CONN_20 P18
U 1 1
P 5050 1750
F 0 "P18" V 5000 1750 60  0000 C CNN
F 1 "CONN_20" V 5100 1750 60  0000 C CNN
	1    5050 1750
	1    0    0    -1  
$EndComp
$EndSCHEMATC
